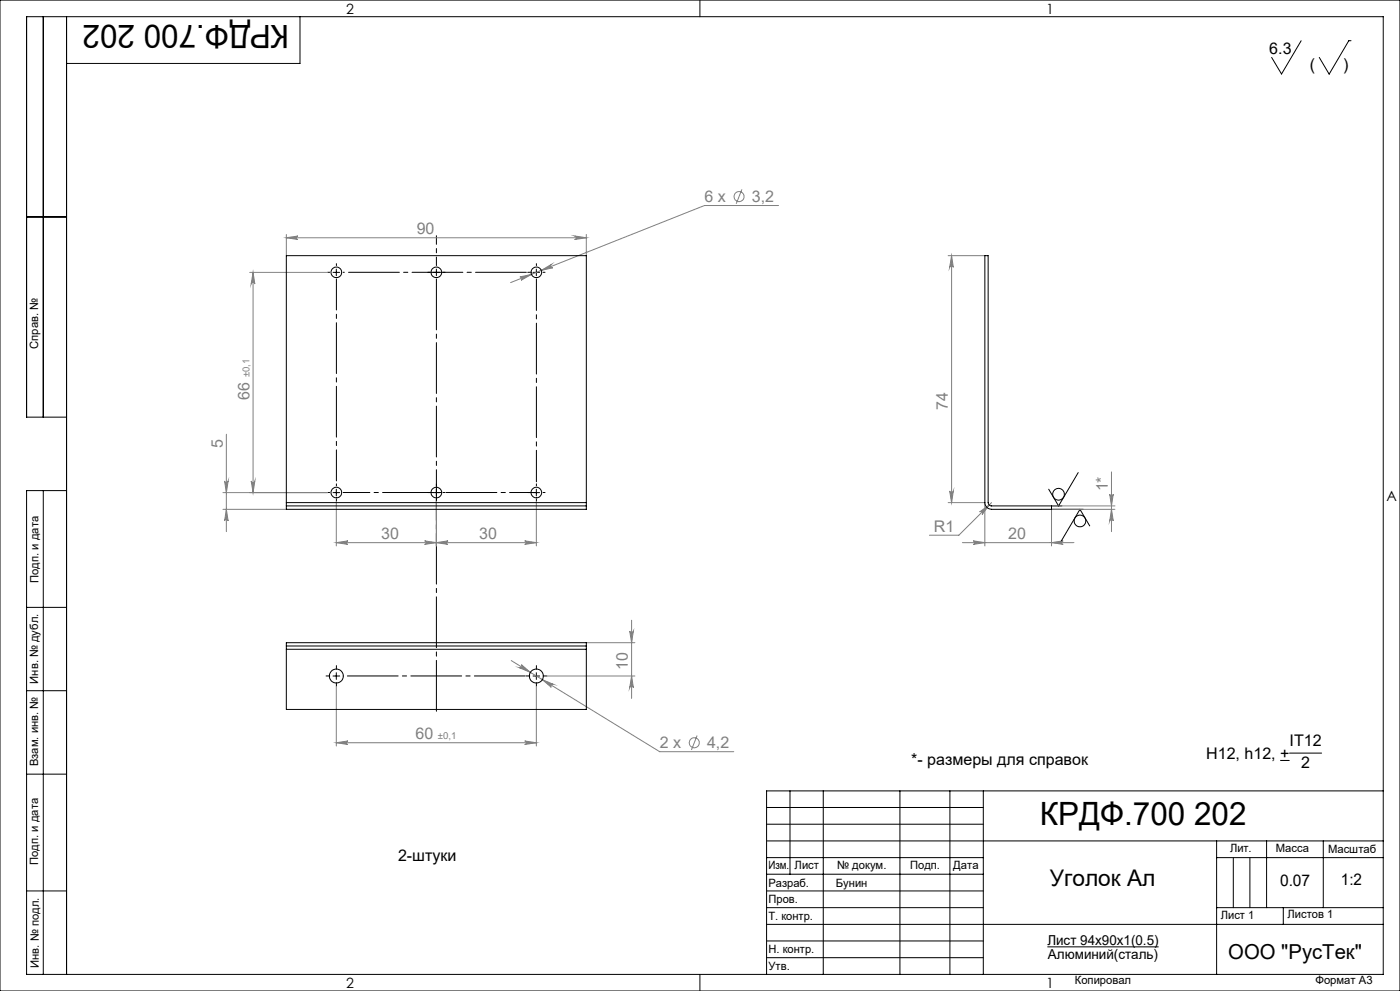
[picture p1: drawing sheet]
<svg xmlns="http://www.w3.org/2000/svg" width="420mm" height="297mm" viewBox="0 0 420 297" stroke-linecap="round" stroke-linejoin="round" font-family="sans-serif">
<g fill="none" stroke="#808080" stroke-width=".3">
<path d="M222.6 56.8l-1.7 4.3M85.9 71.3l3.5-.6a.53 .53 0 0 0-.5 .6 .53 .53 0 0 0 .5 .5zM85.9 70.3v6.3M85.9 71.3h90M172.4 70.7l3.5 .6-3.5 .5a.53 .53 0 0 0 .5-.5 .53 .53 0 0 0-.5-.6zM175.9 70.3v6.3M233.6 61.6h-22.3l-58.1 23.1M284.4 76.6h11.1M285.5 76.6v74M285.5 76.6l.5 3.5a.55 .55 0 0 0-.5-.5 .55 .55 0 0 0-.6 .5zM74.9 81.6h23.4M75.9 81.6l.5 3.5a.55 .55 0 0 0-.5-.5 .55 .55 0 0 0-.5 .5z"/>
<path d="M75.9 81.6v66M156 83l3.4-.8-3 1.8a.53 .53 0 0 0 .2-.7 .53 .53 0 0 0-.6-.3zM162.4 81l3.1-1.8a.55 .55 0 0 0-.3 .7 .55 .55 0 0 0 .6 .4zM67.9 130.1v29.2M66.9 152.6h19M66.9 147.6h31.4M67.4 144.1a.53 .53 0 0 0 .5 .5 .53 .53 0 0 0 .5-.5l-.5 3.5zM67.9 152.6l.5 3.5a.53 .53 0 0 0-.5-.5 .53 .53 0 0 0-.5 .5zM75.4 144.1a.55 .55 0 0 0 .5 .5 .55 .55 0 0 0 .5-.5l-.5 3.5zM100.9 150.2v13.4M130.9 150.2v13.4M160.9 150.2v13.4"/>
<path d="M284.4 150.6h11.1v13M284.9 147.1a.55 .55 0 0 0 .6 .5 .55 .55 0 0 0 .5-.5l-.5 3.5zM293.9 153.4l2.9-2.1-2.2 2.9a.54 .54 0 0 0 0-.7 .54 .54 0 0 0-.7-.1zM297.5 150.6l-9.8 9.8h-8.9M315.5 151.6h19M332.9 148.1a.53 .53 0 0 0 .5 .5 .53 .53 0 0 0 .6-.5l-.6 3.5zM333.4 152.6l.6 3.5a.53 .53 0 0 0-.6-.5 .53 .53 0 0 0-.5 .5zM333.4 141.4v17.9M334.5 152.6h-19v11M100.9 162.6l3.5-.5a.53 .53 0 0 0-.5 .5 .53 .53 0 0 0 .5 .6zM100.9 162.6h60M127.4 162.1l3.5 .5-3.5 .6a.53 .53 0 0 0 .5-.6 .53 .53 0 0 0-.5-.5z"/>
<path d="M130.9 162.6l3.5-.5a.53 .53 0 0 0-.5 .5 .53 .53 0 0 0 .5 .6zM157.4 162.1l3.5 .5-3.5 .6a.53 .53 0 0 0 .5-.6 .53 .53 0 0 0-.5-.5zM288.7 162.6h33.5M292 162.1l3.5 .5-3.5 .6a.53 .53 0 0 0 .5-.6 .53 .53 0 0 0-.5-.5zM315.5 162.6l3.4-.5a.53 .53 0 0 0-.5 .5 .53 .53 0 0 0 .5 .6zM153.4 198l44.5 27.3h22.2M156.4 199.2l2.7 2.3-3.2-1.4a.54 .54 0 0 0 .7-.2 .54 .54 0 0 0-.2-.7zM175.9 192.6h14.6M188.9 189.1a.55 .55 0 0 0 .6 .5 .55 .55 0 0 0 .5-.5l-.5 3.5zM189.5 185.9v23.4M100.9 205.7v17.9M160.9 205.7v17.9"/>
<path d="M162.7 203.7l3.2 1.4a.54 .54 0 0 0-.6 .2 .54 .54 0 0 0 .1 .7zM164 202.6h26.5M189.5 202.6l.5 3.5a.55 .55 0 0 0-.5-.5 .55 .55 0 0 0-.6 .5zM100.9 222.6l3.5-.5a.53 .53 0 0 0-.5 .5 .53 .53 0 0 0 .5 .5zM100.9 222.6h60M157.4 222.1l3.5 .5-3.5 .5a.53 .53 0 0 0 .5-.5 .53 .53 0 0 0-.5-.5zM209.1 220.4l-1.7 4.4"/>
<circle cx="221.7" cy="58.9" r="1.51"/>
<circle cx="208.3" cy="222.6" r="1.51"/>
</g>
<g fill="none" stroke="#000" stroke-width=".3">
<path d="M0 0h420v297h-420zM13 5v120M20 5v287M90 5v14h-70M210 0v5M390.3 12.2l-5.8 10-3-5M405.3 12.2h-.7l-5.9 10-2.9-5M8 65h12M99.9 81.6h2M100.9 80.6v2M129.9 81.6h2M130.9 80.6v2"/>
<path d="M159.9 81.6h2M160.9 80.6v2M20 125h-12v-120h407v287h-407v-145h12M13 147v145M99.9 147.6h2M100.9 146.6v2M129.9 147.6h2M130.9 146.6v2M159.9 147.6h2M160.9 146.6v2M315.5 152.6h9.5M315.5 151.6h3.1"/>
<path d="M323.5 141.6l-5.9 10-3-5M326.9 157.6l-2.9-5-5.9 10M8 182h12M8 207h12M99.9 202.6h2M100.9 201.6v2M159.9 202.6h2M160.9 201.6v2M8 232h12M237 237v25M247 237v55M270 237v55"/>
<path d="M285 237v55M295 237v55M384.1 227.9h2.8M386.9 225.7h9.6M415 237h-185v55M230 257h65M230 242h65M230 247h65M230 252h185M365 252v40M365 257h50M370 257v15"/>
<path d="M375 257v15M380 252v20M397 252v20M8 267h12M230 262h65M230 267h65M230 272h65M230 277h185M365 272h50M385 272v5M210 292v5M230 282h65"/>
<path d="M230 287h65M314.2 283.8h33.4"/>
<circle cx="317.6" cy="148.1" r="1.75"/>
<circle cx="324" cy="156.1" r="1.76"/>
</g>
<g fill="none" stroke="#000" stroke-width=".3" stroke-dasharray="15.2 1.3 1.3 1.3">
<path d="M100.9 79.6v-.6M160.9 79.6v-.6M98.9 81.6h-.6M128.9 81.6h-.6M130.9 83.6v129.6M132.9 81.6h.6M158.9 81.6h-.6M162.9 81.6h.6M98.9 147.6h-.6M100.9 145.6v-.6M100.9 149.6v.6M128.9 147.6h-.6"/>
<path d="M130.9 145.6v-.6M130.9 149.6v.6M132.9 147.6h.6M158.9 147.6h-.6M160.9 145.6v-.6M160.9 149.6v.6M162.9 147.6h.6M98.9 202.6h-1.1M100.9 200.6v-1.1M100.9 204.6v1.1M158.9 202.6h-1.1M160.9 200.6v-1.1"/>
<path d="M160.9 204.6v1.1M162.9 202.6h1.1"/>
</g>
<path d="M100.9 83.6v60.5" fill="none" stroke="#000" stroke-width=".3" stroke-dasharray="15.2 1.3 1.3 1.3" stroke-dashoffset="5.9"/>
<path d="M102.9 81.6h56.7" fill="none" stroke="#000" stroke-width=".3" stroke-dasharray="15.2 1.3 1.3 1.3" stroke-dashoffset="-1.6"/>
<path d="M130.9 79.6v-9" fill="none" stroke="#000" stroke-width=".3" stroke-dasharray="15.2 1.3 1.3 1.3" stroke-dashoffset="12.7"/>
<path d="M160.9 83.6v60.8" fill="none" stroke="#000" stroke-width=".3" stroke-dasharray="15.2 1.3 1.3 1.3" stroke-dashoffset="5.8"/>
<path d="M102.9 147.6h58" fill="none" stroke="#000" stroke-width=".3" stroke-dasharray="15.2 1.3 1.3 1.3" stroke-dashoffset="7.2"/>
<path d="M102.9 202.6h55.9" fill="none" stroke="#000" stroke-width=".3" stroke-dasharray="15.2 1.3 1.3 1.3" stroke-dashoffset="-1.3"/>
<g fill="#808080">
<path d="M85.9 71.3l3.5-.6a.53 .53 0 0 0-.5 .6 .53 .53 0 0 0 .5 .5zM172.4 70.7l3.5 .6-3.5 .5a.53 .53 0 0 0 .5-.5 .53 .53 0 0 0-.5-.6zM100.9 162.6l3.5-.5a.53 .53 0 0 0-.5 .5 .53 .53 0 0 0 .5 .6zM127.4 162.1l3.5 .5-3.5 .6a.53 .53 0 0 0 .5-.6 .53 .53 0 0 0-.5-.5zM130.9 162.6l3.5-.5a.53 .53 0 0 0-.5 .5 .53 .53 0 0 0 .5 .6zM157.4 162.1l3.5 .5-3.5 .6a.53 .53 0 0 0 .5-.6 .53 .53 0 0 0-.5-.5zM156 83a.53 .53 0 0 1 .6 .3 .53 .53 0 0 1-.2 .7l3-1.8zM162.4 81l3.4-.7a.55 .55 0 0 1-.6-.4 .55 .55 0 0 1 .3-.7zM292 162.1l3.5 .5-3.5 .6a.53 .53 0 0 0 .5-.6 .53 .53 0 0 0-.5-.5zM315.5 162.6l3.4-.5a.53 .53 0 0 0-.5 .5 .53 .53 0 0 0 .5 .6zM293.9 153.4a.54 .54 0 0 1 .7 0 .54 .54 0 0 1 0 .8l2.2-2.9zM100.9 222.6l3.5-.5a.53 .53 0 0 0-.5 .5 .53 .53 0 0 0 .5 .5zM157.4 222.1l3.5 .5-3.5 .5a.53 .53 0 0 0 .5-.5 .53 .53 0 0 0-.5-.5zM156.4 199.2a.54 .54 0 0 1 .2 .7 .54 .54 0 0 1-.7 .2l3.2 1.4zM162.7 203.7l2.7 2.3a.54 .54 0 0 1-.2-.7 .54 .54 0 0 1 .7-.2z"/>
<path d="M333.4 152.6l.6 3.5a.53 .53 0 0 0-.6-.5 .53 .53 0 0 0-.5 .5zM332.9 148.1a.53 .53 0 0 0 .5 .5 .53 .53 0 0 0 .6-.5l-.6 3.5z"/>
<path d="M75.9 81.6l.5 3.5a.55 .55 0 0 0-.5-.5 .55 .55 0 0 0-.5 .5zM75.4 144.1a.55 .55 0 0 0 .5 .5 .55 .55 0 0 0 .5-.5l-.5 3.5zM67.4 144.1a.53 .53 0 0 0 .5 .5 .53 .53 0 0 0 .5-.5l-.5 3.5zM67.9 152.6l.5 3.5a.53 .53 0 0 0-.5-.5 .53 .53 0 0 0-.5 .5zM285.5 76.6l.5 3.5a.55 .55 0 0 0-.5-.5 .55 .55 0 0 0-.6 .5zM284.9 147.1a.55 .55 0 0 0 .6 .5 .55 .55 0 0 0 .5-.5l-.5 3.5zM188.9 189.1a.55 .55 0 0 0 .6 .5 .55 .55 0 0 0 .5-.5l-.5 3.5zM189.5 202.6l.5 3.5a.55 .55 0 0 0-.5-.5 .55 .55 0 0 0-.6 .5z"/>
</g>
<g fill="none" stroke="#000" stroke-width=".3">
<path d="M295.5 76.6h.9v74a1.02 1.02 0 0 0 1.1 1h18v1h-18a2.05 2.05 0 0 1-2-2zM85.9 150.6v1M85.9 150.6v-74h90v74M85.9 151.6v1h90v-1M85.9 151.6h90M85.9 150.6h90M175.9 150.6v1M85.9 193.6v1M85.9 193.6v-1h90v1M85.9 194.6v18h90v-18M85.9 193.6h90M85.9 194.6h90"/>
<path d="M175.9 193.6v1"/>
<circle cx="100.9" cy="81.6" r="1.6"/>
<circle cx="130.9" cy="81.6" r="1.6"/>
<circle cx="160.9" cy="81.6" r="1.59"/>
<circle cx="100.9" cy="147.6" r="1.6"/>
<circle cx="130.9" cy="147.6" r="1.6"/>
<circle cx="160.9" cy="147.6" r="1.59"/>
<circle cx="100.9" cy="202.6" r="2.1"/>
<circle cx="160.9" cy="202.6" r="2.1"/>
</g>
<g font-size="9.6">
<text x="86.8" y="7.6" transform="rotate(-180 86.8 7.6)">КРДФ.700 202</text>
<text x="311.9" y="247.3">КРДФ.700 202</text>
</g>
<text font-size="6.9" x="315" y="265.6">Уголок Ал</text>
<text font-size="6.2" x="368.5" y="287.3">ООО &quot;РусТек&quot;</text>
<g font-size="4.8">
<text x="380.8" y="16.1">6.3</text>
<text x="393" y="21.1">(</text>
<text x="402.9" y="21.1">)</text>
<text x="361.9" y="227.4">H12, h12, +</text>
<text x="386.9" y="223.6">IT12</text>
<text x="273.4" y="229.2">*- размеры для справок</text>
<text x="390.3" y="230.1">2</text>
<text x="119.4" y="258.1">2-штуки</text>
<text x="384" y="265.6">0.07</text>
<text x="402.3" y="265.3">1:2</text>
</g>
<g font-size="4.8" fill="#808080">
<text x="211.4" y="60.5">6 x</text>
<text x="225.6" y="60.5">3,2</text>
<text x="125" y="70.2">90</text>
<text x="74.8" y="119.8" transform="rotate(-90 74.8 119.8)">66</text>
<text x="284.4" y="122.8" transform="rotate(-90 284.4 122.8)">74</text>
<text x="66.8" y="134.1" transform="rotate(-90 66.8 134.1)">5</text>
<text x="332.4" y="147.3" transform="rotate(-90 332.4 147.3)">1*</text>
<text x="114.4" y="161.5">30</text>
<text x="143.8" y="161.5">30</text>
<text x="280.2" y="159.3">R1</text>
<text x="302.5" y="161.5">20</text>
<text x="188.4" y="200.8" transform="rotate(-90 188.4 200.8)">10</text>
<text x="124.6" y="221.5">60</text>
<text x="197.9" y="224.2">2 x</text>
<text x="212.1" y="224.2">4,2</text>
</g>
<g font-size="4.2">
<text x="103.8" y="4.2">2</text>
<text x="313.8" y="4.2">1</text>
<text x="415.9" y="150.2">A</text>
<text x="103.8" y="296.2">2</text>
<text x="313.8" y="296.2">1</text>
</g>
<g font-size="4.1">
<text x="314.2" y="283.3">Лист 94х90х1(0.5)</text>
<text x="314.4" y="287.3">Алюминий(сталь)</text>
</g>
<g font-size="3.4">
<text x="11.5" y="104.5" transform="rotate(-90 11.5 104.5)">Справ. №</text>
<text x="11.6" y="174.7" transform="rotate(-90 11.6 174.7)">Подп. и дата</text>
<text x="11.4" y="204.9" transform="rotate(-90 11.4 204.9)">Инв. № дубл.</text>
<text x="11.4" y="229.6" transform="rotate(-90 11.4 229.6)">Взам. инв. №</text>
<text x="369" y="255.5">Лит.</text>
<text x="382.8" y="255.5">Масса</text>
<text x="398.4" y="255.6">Масштаб</text>
<text x="11.4" y="259.2" transform="rotate(-90 11.4 259.2)">Подп. и дата</text>
<text x="230.5" y="260.5">Изм.</text>
<text x="238.4" y="260.4">Лист</text>
<text x="251.1" y="260.4">№ докум.</text>
<text x="273" y="260.4">Подп.</text>
<text x="286" y="260.4">Дата</text>
<text x="230.5" y="265.7">Разраб.</text>
<text x="250.8" y="265.7">Бунин</text>
<text x="230.5" y="275.7">Т. контр.</text>
<text x="230.6" y="270.7">Пров.</text>
<text x="366.2" y="275.3">Лист 1</text>
<text x="386.3" y="275.2">Листов 1</text>
<text x="230.6" y="285.7">Н. контр.</text>
<text x="11.6" y="290" transform="rotate(-90 11.6 290)">Инв. № подл.</text>
<text x="230.6" y="290.7">Утв.</text>
<text x="322.5" y="295">Копировал</text>
<text x="394.6" y="295">Формат А3</text>
</g>
<g font-size="2.9" fill="#808080">
<text x="74.9" y="113.1" transform="rotate(-90 74.9 113.1)">±0,1</text>
<text x="131.3" y="221.5">±0,1</text>
</g>
</svg>
